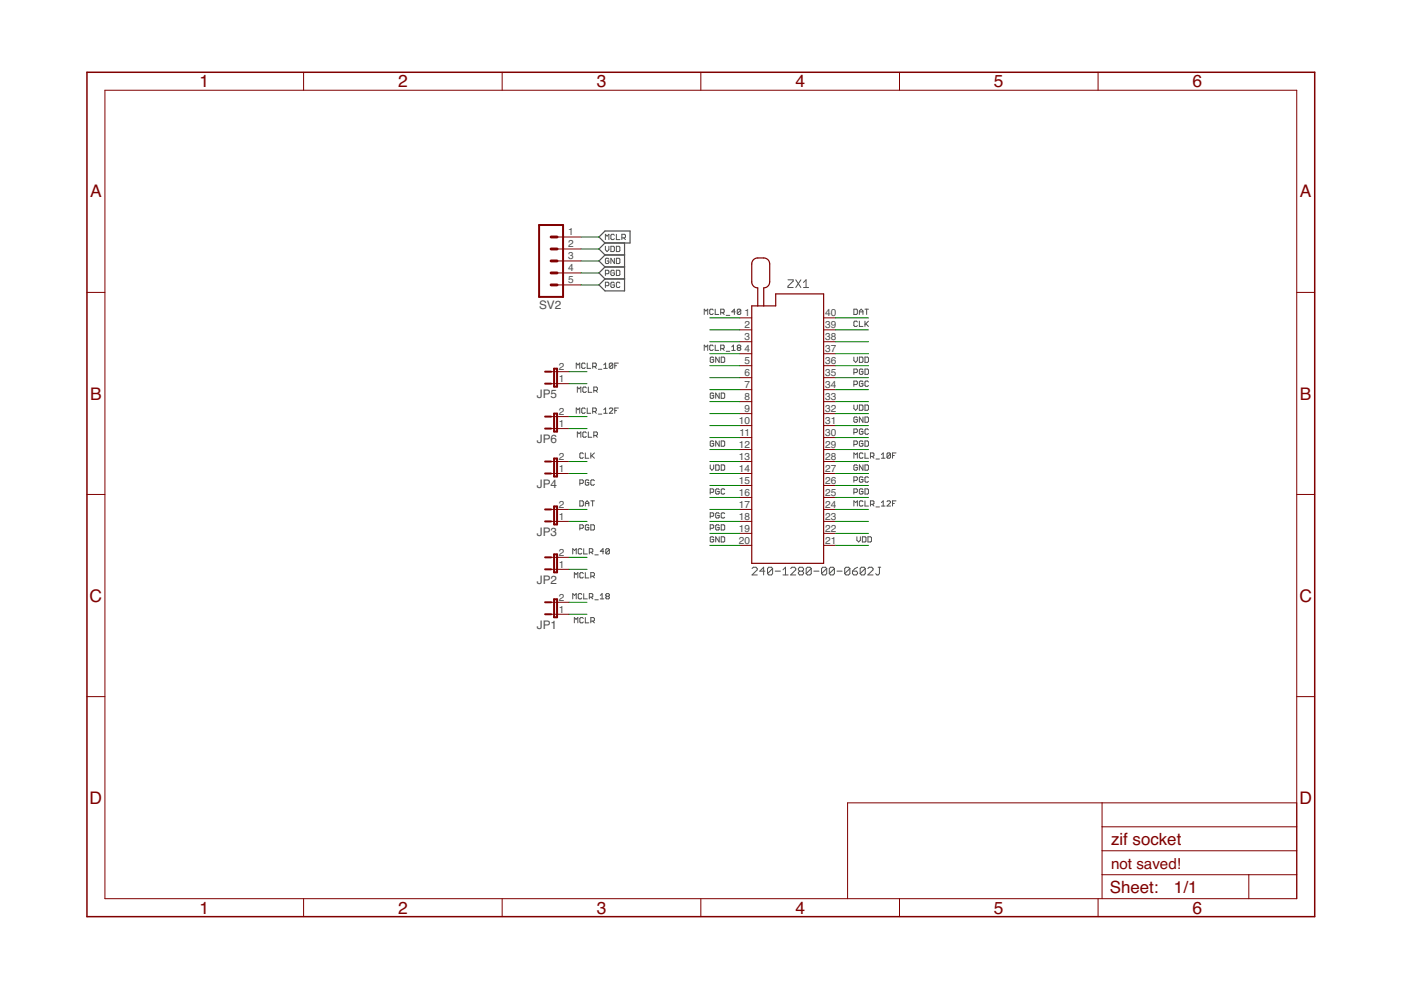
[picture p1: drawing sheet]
<?xml version="1.0" encoding="utf-8"?>
<!DOCTYPE eagle SYSTEM "eagle.dtd">
<eagle version="7.6.0">
<drawing>
<settings>
<setting alwaysvectorfont="no"/>
<setting verticaltext="up"/>
</settings>
<grid distance="0.1" unitdist="inch" unit="inch" style="lines" multiple="1" display="no" altdistance="0.01" altunitdist="inch" altunit="inch"/>
<schematic xreflabel="%F%N/%S.%C%R" xrefpart="/%S.%C%R">
<libraries>
<library name="con-3m">
<symbols>
<symbol name="ZIF-40">
<wire x1="-7.62" y1="25.4" x2="-7.62" y2="-29.21" width="0.254" layer="94"/>
<wire x1="-7.62" y1="-29.21" x2="7.62" y2="-29.21" width="0.254" layer="94"/>
<wire x1="7.62" y1="-29.21" x2="7.62" y2="27.94" width="0.254" layer="94"/>
<wire x1="7.62" y1="27.94" x2="-2.54" y2="27.94" width="0.254" layer="94"/>
<wire x1="-2.54" y1="27.94" x2="-2.54" y2="25.4" width="0.254" layer="94"/>
<wire x1="-2.54" y1="25.4" x2="-5.08" y2="25.4" width="0.254" layer="94"/>
<wire x1="-5.08" y1="25.4" x2="-6.35" y2="25.4" width="0.254" layer="94"/>
<wire x1="-6.35" y1="25.4" x2="-7.62" y2="25.4" width="0.254" layer="94"/>
<wire x1="-6.35" y1="25.4" x2="-6.35" y2="29.21" width="0.254" layer="94"/>
<wire x1="-6.35" y1="29.21" x2="-7.62" y2="30.48" width="0.254" layer="94" curve="-90"/>
<wire x1="-7.62" y1="30.48" x2="-7.62" y2="34.29" width="0.254" layer="94"/>
<wire x1="-7.62" y1="34.29" x2="-6.35" y2="35.56" width="0.254" layer="94" curve="-90"/>
<wire x1="-6.35" y1="35.56" x2="-5.08" y2="35.56" width="0.254" layer="94"/>
<wire x1="-5.08" y1="35.56" x2="-3.81" y2="34.29" width="0.254" layer="94" curve="-90"/>
<wire x1="-3.81" y1="34.29" x2="-3.81" y2="30.48" width="0.254" layer="94"/>
<wire x1="-3.81" y1="30.48" x2="-5.08" y2="29.21" width="0.254" layer="94" curve="-90"/>
<wire x1="-5.08" y1="29.21" x2="-5.08" y2="25.4" width="0.254" layer="94"/>
<text x="0" y="29.21" size="1.778" layer="95" font="vector">&gt;NAME</text>
<text x="-7.62" y="-31.75" size="1.778" layer="96" font="vector">&gt;VALUE</text>
<pin name="1" x="-10.16" y="22.86" visible="pad" length="short" direction="pas"/>
<pin name="2" x="-10.16" y="20.32" visible="pad" length="short" direction="pas"/>
<pin name="3" x="-10.16" y="17.78" visible="pad" length="short" direction="pas"/>
<pin name="4" x="-10.16" y="15.24" visible="pad" length="short" direction="pas"/>
<pin name="5" x="-10.16" y="12.7" visible="pad" length="short" direction="pas"/>
<pin name="6" x="-10.16" y="10.16" visible="pad" length="short" direction="pas"/>
<pin name="7" x="-10.16" y="7.62" visible="pad" length="short" direction="pas"/>
<pin name="8" x="-10.16" y="5.08" visible="pad" length="short" direction="pas"/>
<pin name="9" x="-10.16" y="2.54" visible="pad" length="short" direction="pas"/>
<pin name="10" x="-10.16" y="0" visible="pad" length="short" direction="pas"/>
<pin name="11" x="-10.16" y="-2.54" visible="pad" length="short" direction="pas"/>
<pin name="12" x="-10.16" y="-5.08" visible="pad" length="short" direction="pas"/>
<pin name="13" x="-10.16" y="-7.62" visible="pad" length="short" direction="pas"/>
<pin name="14" x="-10.16" y="-10.16" visible="pad" length="short" direction="pas"/>
<pin name="15" x="-10.16" y="-12.7" visible="pad" length="short" direction="pas"/>
<pin name="16" x="-10.16" y="-15.24" visible="pad" length="short" direction="pas"/>
<pin name="17" x="-10.16" y="-17.78" visible="pad" length="short" direction="pas"/>
<pin name="18" x="-10.16" y="-20.32" visible="pad" length="short" direction="pas"/>
<pin name="19" x="-10.16" y="-22.86" visible="pad" length="short" direction="pas"/>
<pin name="20" x="-10.16" y="-25.4" visible="pad" length="short" direction="pas"/>
<pin name="21" x="10.16" y="-25.4" visible="pad" length="short" direction="pas" rot="R180"/>
<pin name="22" x="10.16" y="-22.86" visible="pad" length="short" direction="pas" rot="R180"/>
<pin name="23" x="10.16" y="-20.32" visible="pad" length="short" direction="pas" rot="R180"/>
<pin name="24" x="10.16" y="-17.78" visible="pad" length="short" direction="pas" rot="R180"/>
<pin name="25" x="10.16" y="-15.24" visible="pad" length="short" direction="pas" rot="R180"/>
<pin name="26" x="10.16" y="-12.7" visible="pad" length="short" direction="pas" rot="R180"/>
<pin name="27" x="10.16" y="-10.16" visible="pad" length="short" direction="pas" rot="R180"/>
<pin name="28" x="10.16" y="-7.62" visible="pad" length="short" direction="pas" rot="R180"/>
<pin name="29" x="10.16" y="-5.08" visible="pad" length="short" direction="pas" rot="R180"/>
<pin name="30" x="10.16" y="-2.54" visible="pad" length="short" direction="pas" rot="R180"/>
<pin name="31" x="10.16" y="0" visible="pad" length="short" direction="pas" rot="R180"/>
<pin name="32" x="10.16" y="2.54" visible="pad" length="short" direction="pas" rot="R180"/>
<pin name="33" x="10.16" y="5.08" visible="pad" length="short" direction="pas" rot="R180"/>
<pin name="34" x="10.16" y="7.62" visible="pad" length="short" direction="pas" rot="R180"/>
<pin name="35" x="10.16" y="10.16" visible="pad" length="short" direction="pas" rot="R180"/>
<pin name="36" x="10.16" y="12.7" visible="pad" length="short" direction="pas" rot="R180"/>
<pin name="37" x="10.16" y="15.24" visible="pad" length="short" direction="pas" rot="R180"/>
<pin name="38" x="10.16" y="17.78" visible="pad" length="short" direction="pas" rot="R180"/>
<pin name="39" x="10.16" y="20.32" visible="pad" length="short" direction="pas" rot="R180"/>
<pin name="40" x="10.16" y="22.86" visible="pad" length="short" direction="pas" rot="R180"/>
</symbol>
</symbols>
<devicesets>
<deviceset name="240-?-00-0602J" prefix="ZX">
<gates>
<gate name="G$1" symbol="ZIF-40" x="0" y="0"/>
</gates>
<devices>
<device name="1280" package="240-1280-00-0602J">
<connects>
<connect gate="G$1" pin="1" pad="1"/>
<connect gate="G$1" pin="10" pad="10"/>
<connect gate="G$1" pin="11" pad="11"/>
<connect gate="G$1" pin="12" pad="12"/>
<connect gate="G$1" pin="13" pad="13"/>
<connect gate="G$1" pin="14" pad="14"/>
<connect gate="G$1" pin="15" pad="15"/>
<connect gate="G$1" pin="16" pad="16"/>
<connect gate="G$1" pin="17" pad="17"/>
<connect gate="G$1" pin="18" pad="18"/>
<connect gate="G$1" pin="19" pad="19"/>
<connect gate="G$1" pin="2" pad="2"/>
<connect gate="G$1" pin="20" pad="20"/>
<connect gate="G$1" pin="21" pad="21"/>
<connect gate="G$1" pin="22" pad="22"/>
<connect gate="G$1" pin="23" pad="23"/>
<connect gate="G$1" pin="24" pad="24"/>
<connect gate="G$1" pin="25" pad="25"/>
<connect gate="G$1" pin="26" pad="26"/>
<connect gate="G$1" pin="27" pad="27"/>
<connect gate="G$1" pin="28" pad="28"/>
<connect gate="G$1" pin="29" pad="29"/>
<connect gate="G$1" pin="3" pad="3"/>
<connect gate="G$1" pin="30" pad="30"/>
<connect gate="G$1" pin="31" pad="31"/>
<connect gate="G$1" pin="32" pad="32"/>
<connect gate="G$1" pin="33" pad="33"/>
<connect gate="G$1" pin="34" pad="34"/>
<connect gate="G$1" pin="35" pad="35"/>
<connect gate="G$1" pin="36" pad="36"/>
<connect gate="G$1" pin="37" pad="37"/>
<connect gate="G$1" pin="38" pad="38"/>
<connect gate="G$1" pin="39" pad="39"/>
<connect gate="G$1" pin="4" pad="4"/>
<connect gate="G$1" pin="40" pad="40"/>
<connect gate="G$1" pin="5" pad="5"/>
<connect gate="G$1" pin="6" pad="6"/>
<connect gate="G$1" pin="7" pad="7"/>
<connect gate="G$1" pin="8" pad="8"/>
<connect gate="G$1" pin="9" pad="9"/>
</connects>
<technologies>
<technology name=""/>
</technologies>
</device>
<device name="3639" package="240-3639-00-0602J">
<connects>
<connect gate="G$1" pin="1" pad="1"/>
<connect gate="G$1" pin="10" pad="10"/>
<connect gate="G$1" pin="11" pad="11"/>
<connect gate="G$1" pin="12" pad="12"/>
<connect gate="G$1" pin="13" pad="13"/>
<connect gate="G$1" pin="14" pad="14"/>
<connect gate="G$1" pin="15" pad="15"/>
<connect gate="G$1" pin="16" pad="16"/>
<connect gate="G$1" pin="17" pad="17"/>
<connect gate="G$1" pin="18" pad="18"/>
<connect gate="G$1" pin="19" pad="19"/>
<connect gate="G$1" pin="2" pad="2"/>
<connect gate="G$1" pin="20" pad="20"/>
<connect gate="G$1" pin="21" pad="21"/>
<connect gate="G$1" pin="22" pad="22"/>
<connect gate="G$1" pin="23" pad="23"/>
<connect gate="G$1" pin="24" pad="24"/>
<connect gate="G$1" pin="25" pad="25"/>
<connect gate="G$1" pin="26" pad="26"/>
<connect gate="G$1" pin="27" pad="27"/>
<connect gate="G$1" pin="28" pad="28"/>
<connect gate="G$1" pin="29" pad="29"/>
<connect gate="G$1" pin="3" pad="3"/>
<connect gate="G$1" pin="30" pad="30"/>
<connect gate="G$1" pin="31" pad="31"/>
<connect gate="G$1" pin="32" pad="32"/>
<connect gate="G$1" pin="33" pad="33"/>
<connect gate="G$1" pin="34" pad="34"/>
<connect gate="G$1" pin="35" pad="35"/>
<connect gate="G$1" pin="36" pad="36"/>
<connect gate="G$1" pin="37" pad="37"/>
<connect gate="G$1" pin="38" pad="38"/>
<connect gate="G$1" pin="39" pad="39"/>
<connect gate="G$1" pin="4" pad="4"/>
<connect gate="G$1" pin="40" pad="40"/>
<connect gate="G$1" pin="5" pad="5"/>
<connect gate="G$1" pin="6" pad="6"/>
<connect gate="G$1" pin="7" pad="7"/>
<connect gate="G$1" pin="8" pad="8"/>
<connect gate="G$1" pin="9" pad="9"/>
</connects>
<technologies>
<technology name=""/>
</technologies>
</device>
</devices>
</deviceset>
</devicesets>
</library>
<library name="jumper">
<symbols>
<symbol name="JP2E">
<wire x1="0" y1="0" x2="0" y2="1.27" width="0.1524" layer="94"/>
<wire x1="0" y1="2.54" x2="0" y2="1.27" width="0.4064" layer="94"/>
<wire x1="2.54" y1="0" x2="2.54" y2="1.27" width="0.1524" layer="94"/>
<wire x1="2.54" y1="2.54" x2="2.54" y2="1.27" width="0.4064" layer="94"/>
<wire x1="-0.635" y1="0" x2="3.175" y2="0" width="0.4064" layer="94"/>
<wire x1="3.175" y1="0" x2="3.175" y2="0.635" width="0.4064" layer="94"/>
<wire x1="3.175" y1="0.635" x2="-0.635" y2="0.635" width="0.4064" layer="94"/>
<wire x1="-0.635" y1="0.635" x2="-0.635" y2="0" width="0.4064" layer="94"/>
<text x="-1.27" y="0" size="1.778" layer="95" rot="R90">&gt;NAME</text>
<text x="5.715" y="0" size="1.778" layer="96" rot="R90">&gt;VALUE</text>
<pin name="1" x="0" y="-2.54" visible="pad" length="short" direction="pas" rot="R90"/>
<pin name="2" x="2.54" y="-2.54" visible="pad" length="short" direction="pas" rot="R90"/>
</symbol>
</symbols>
<devicesets>
<deviceset name="JP1E" prefix="JP" uservalue="yes">
<gates>
<gate name="A" symbol="JP2E" x="2.54" y="0"/>
</gates>
<devices>
<device name="" package="JP1">
<connects>
<connect gate="A" pin="1" pad="1"/>
<connect gate="A" pin="2" pad="2"/>
</connects>
<technologies>
<technology name=""/>
</technologies>
</device>
</devices>
</deviceset>
</devicesets>
</library>
<library name="con-lstb">
<symbols>
<symbol name="MA05-1">
<wire x1="3.81" y1="-7.62" x2="-1.27" y2="-7.62" width="0.4064" layer="94"/>
<wire x1="1.27" y1="0" x2="2.54" y2="0" width="0.6096" layer="94"/>
<wire x1="1.27" y1="-2.54" x2="2.54" y2="-2.54" width="0.6096" layer="94"/>
<wire x1="1.27" y1="-5.08" x2="2.54" y2="-5.08" width="0.6096" layer="94"/>
<wire x1="-1.27" y1="7.62" x2="-1.27" y2="-7.62" width="0.4064" layer="94"/>
<wire x1="3.81" y1="-7.62" x2="3.81" y2="7.62" width="0.4064" layer="94"/>
<wire x1="-1.27" y1="7.62" x2="3.81" y2="7.62" width="0.4064" layer="94"/>
<wire x1="1.27" y1="5.08" x2="2.54" y2="5.08" width="0.6096" layer="94"/>
<wire x1="1.27" y1="2.54" x2="2.54" y2="2.54" width="0.6096" layer="94"/>
<text x="-1.27" y="-10.16" size="1.778" layer="96">&gt;VALUE</text>
<text x="-1.27" y="8.382" size="1.778" layer="95">&gt;NAME</text>
<pin name="1" x="7.62" y="-5.08" visible="pad" length="middle" direction="pas" swaplevel="1" rot="R180"/>
<pin name="2" x="7.62" y="-2.54" visible="pad" length="middle" direction="pas" swaplevel="1" rot="R180"/>
<pin name="3" x="7.62" y="0" visible="pad" length="middle" direction="pas" swaplevel="1" rot="R180"/>
<pin name="4" x="7.62" y="2.54" visible="pad" length="middle" direction="pas" swaplevel="1" rot="R180"/>
<pin name="5" x="7.62" y="5.08" visible="pad" length="middle" direction="pas" swaplevel="1" rot="R180"/>
</symbol>
</symbols>
<devicesets>
<deviceset name="MA05-1" prefix="SV" uservalue="yes">
<gates>
<gate name="G$1" symbol="MA05-1" x="0" y="0"/>
</gates>
<devices>
<device name="" package="MA05-1">
<connects>
<connect gate="G$1" pin="1" pad="1"/>
<connect gate="G$1" pin="2" pad="2"/>
<connect gate="G$1" pin="3" pad="3"/>
<connect gate="G$1" pin="4" pad="4"/>
<connect gate="G$1" pin="5" pad="5"/>
</connects>
<technologies>
<technology name="">
<attribute name="MF" value="" constant="no"/>
<attribute name="MPN" value="" constant="no"/>
<attribute name="OC_FARNELL" value="unknown" constant="no"/>
<attribute name="OC_NEWARK" value="unknown" constant="no"/>
</technology>
</technologies>
</device>
</devices>
</deviceset>
</devicesets>
</library>
<library name="frames">
<symbols>
<symbol name="A4L-LOC">
<wire x1="256.54" y1="3.81" x2="256.54" y2="8.89" width="0.1016" layer="94"/>
<wire x1="256.54" y1="8.89" x2="256.54" y2="13.97" width="0.1016" layer="94"/>
<wire x1="256.54" y1="13.97" x2="256.54" y2="19.05" width="0.1016" layer="94"/>
<wire x1="256.54" y1="19.05" x2="256.54" y2="24.13" width="0.1016" layer="94"/>
<wire x1="161.29" y1="3.81" x2="161.29" y2="24.13" width="0.1016" layer="94"/>
<wire x1="161.29" y1="24.13" x2="215.265" y2="24.13" width="0.1016" layer="94"/>
<wire x1="215.265" y1="24.13" x2="256.54" y2="24.13" width="0.1016" layer="94"/>
<wire x1="246.38" y1="3.81" x2="246.38" y2="8.89" width="0.1016" layer="94"/>
<wire x1="246.38" y1="8.89" x2="256.54" y2="8.89" width="0.1016" layer="94"/>
<wire x1="246.38" y1="8.89" x2="215.265" y2="8.89" width="0.1016" layer="94"/>
<wire x1="215.265" y1="8.89" x2="215.265" y2="3.81" width="0.1016" layer="94"/>
<wire x1="215.265" y1="8.89" x2="215.265" y2="13.97" width="0.1016" layer="94"/>
<wire x1="215.265" y1="13.97" x2="256.54" y2="13.97" width="0.1016" layer="94"/>
<wire x1="215.265" y1="13.97" x2="215.265" y2="19.05" width="0.1016" layer="94"/>
<wire x1="215.265" y1="19.05" x2="256.54" y2="19.05" width="0.1016" layer="94"/>
<wire x1="215.265" y1="19.05" x2="215.265" y2="24.13" width="0.1016" layer="94"/>
<text x="217.17" y="15.24" size="2.54" layer="94">&gt;DRAWING_NAME</text>
<text x="217.17" y="10.16" size="2.286" layer="94">&gt;LAST_DATE_TIME</text>
<text x="230.505" y="5.08" size="2.54" layer="94">&gt;SHEET</text>
<text x="216.916" y="4.953" size="2.54" layer="94">Sheet:</text>
<frame x1="0" y1="0" x2="260.35" y2="179.07" columns="6" rows="4" layer="94"/>
</symbol>
</symbols>
<devicesets>
<deviceset name="A4L-LOC" prefix="FRAME" uservalue="yes">
<gates>
<gate name="G$1" symbol="A4L-LOC" x="0" y="0"/>
</gates>
<devices>
<device name="">
<technologies>
<technology name=""/>
</technologies>
</device>
</devices>
</deviceset>
</devicesets>
</library>
</libraries>
<attributes>
</attributes>
<variantdefs>
</variantdefs>
<classes>
<class number="0" name="default" width="0" drill="0">
</class>
</classes>
<parts>
<part name="ZX1" library="con-3m" deviceset="240-?-00-0602J" device="1280"/>
<part name="JP1" library="jumper" deviceset="JP1E" device=""/>
<part name="JP2" library="jumper" deviceset="JP1E" device=""/>
<part name="JP3" library="jumper" deviceset="JP1E" device=""/>
<part name="JP4" library="jumper" deviceset="JP1E" device=""/>
<part name="JP5" library="jumper" deviceset="JP1E" device=""/>
<part name="JP6" library="jumper" deviceset="JP1E" device=""/>
<part name="SV2" library="con-lstb" deviceset="MA05-1" device=""/>
<part name="FRAME1" library="frames" deviceset="A4L-LOC" device=""/>
</parts>
<sheets>
<sheet>
<plain>
</plain>
<instances>
<instance part="ZX1" gate="G$1" x="148.59" y="104.14"/>
<instance part="JP1" gate="A" x="99.695" y="64.135" rot="R90"/>
<instance part="JP2" gate="A" x="99.695" y="73.66" rot="R90"/>
<instance part="JP3" gate="A" x="99.695" y="83.82" rot="R90"/>
<instance part="JP4" gate="A" x="99.695" y="93.98" rot="R90"/>
<instance part="JP5" gate="A" x="99.695" y="113.03" rot="R90"/>
<instance part="JP6" gate="A" x="99.695" y="103.505" rot="R90"/>
<instance part="SV2" gate="G$1" x="97.155" y="139.065" rot="MR180"/>
<instance part="FRAME1" gate="G$1" x="0" y="0"/>
</instances>
<busses>
</busses>
<nets>
<net name="GND" class="0">
<segment>
<wire x1="158.75" y1="104.14" x2="165.735" y2="104.14" width="0.1524" layer="91"/>
<label x="162.56" y="104.775" size="1.27" layer="95" font="vector" ratio="11"/>
<pinref part="ZX1" gate="G$1" pin="31"/>
</segment>
<segment>
<wire x1="158.75" y1="93.98" x2="165.735" y2="93.98" width="0.1524" layer="91"/>
<label x="162.56" y="94.615" size="1.27" layer="95" font="vector" ratio="11"/>
<pinref part="ZX1" gate="G$1" pin="27"/>
</segment>
<segment>
<wire x1="138.43" y1="78.74" x2="132.08" y2="78.74" width="0.1524" layer="91"/>
<label x="132.08" y="79.375" size="1.27" layer="95" font="vector" ratio="11"/>
<pinref part="ZX1" gate="G$1" pin="20"/>
</segment>
<segment>
<wire x1="138.43" y1="99.06" x2="132.08" y2="99.06" width="0.1524" layer="91"/>
<label x="132.08" y="99.695" size="1.27" layer="95" font="vector" ratio="11"/>
<pinref part="ZX1" gate="G$1" pin="12"/>
</segment>
<segment>
<wire x1="138.43" y1="109.22" x2="132.08" y2="109.22" width="0.1524" layer="91"/>
<wire x1="108.585" y1="139.065" x2="104.775" y2="139.065" width="0.1524" layer="91"/>
<label x="132.08" y="109.855" size="1.27" layer="95" font="vector" ratio="11"/>
<label x="108.585" y="139.065" size="1.27" layer="95" font="vector" ratio="11" xref="yes"/>
<pinref part="ZX1" gate="G$1" pin="8"/>
<pinref part="SV2" gate="G$1" pin="3"/>
</segment>
<segment>
<wire x1="138.43" y1="116.84" x2="132.08" y2="116.84" width="0.1524" layer="91"/>
<label x="132.08" y="117.475" size="1.27" layer="95" font="vector" ratio="11"/>
<pinref part="ZX1" gate="G$1" pin="5"/>
</segment>
</net>
<net name="MCLR" class="0">
<segment>
<wire x1="102.235" y1="64.135" x2="106.045" y2="64.135" width="0.1524" layer="91"/>
<label x="107.95" y="63.5" size="1.27" layer="95" font="vector" ratio="11" rot="R180"/>
<pinref part="JP1" gate="A" pin="1"/>
</segment>
<segment>
<wire x1="102.235" y1="73.66" x2="106.045" y2="73.66" width="0.1524" layer="91"/>
<label x="107.95" y="73.025" size="1.27" layer="95" font="vector" ratio="11" rot="R180"/>
<pinref part="JP2" gate="A" pin="1"/>
</segment>
<segment>
<wire x1="102.235" y1="103.505" x2="106.045" y2="103.505" width="0.1524" layer="91"/>
<wire x1="104.775" y1="144.145" x2="108.585" y2="144.145" width="0.1524" layer="91"/>
<label x="108.585" y="102.87" size="1.27" layer="95" font="vector" ratio="11" rot="R180"/>
<label x="108.585" y="144.145" size="1.27" layer="95" font="vector" ratio="11" xref="yes"/>
<pinref part="JP6" gate="A" pin="1"/>
<pinref part="SV2" gate="G$1" pin="1"/>
</segment>
<segment>
<wire x1="102.235" y1="113.03" x2="106.045" y2="113.03" width="0.1524" layer="91"/>
<label x="108.585" y="112.395" size="1.27" layer="95" font="vector" ratio="11" rot="R180"/>
<pinref part="JP5" gate="A" pin="1"/>
</segment>
</net>
<net name="VDD" class="0">
<segment>
<wire x1="158.75" y1="116.84" x2="165.735" y2="116.84" width="0.1524" layer="91"/>
<label x="162.56" y="117.475" size="1.27" layer="95" font="vector" ratio="11"/>
<pinref part="ZX1" gate="G$1" pin="36"/>
</segment>
<segment>
<wire x1="158.75" y1="106.68" x2="165.735" y2="106.68" width="0.1524" layer="91"/>
<label x="162.56" y="107.315" size="1.27" layer="95" font="vector" ratio="11"/>
<pinref part="ZX1" gate="G$1" pin="32"/>
</segment>
<segment>
<wire x1="138.43" y1="93.98" x2="132.08" y2="93.98" width="0.1524" layer="91"/>
<wire x1="108.585" y1="141.605" x2="104.775" y2="141.605" width="0.1524" layer="91"/>
<label x="132.08" y="94.615" size="1.27" layer="95" font="vector" ratio="11"/>
<label x="108.585" y="141.605" size="1.27" layer="95" font="vector" ratio="11" xref="yes"/>
<pinref part="ZX1" gate="G$1" pin="14"/>
<pinref part="SV2" gate="G$1" pin="2"/>
</segment>
<segment>
<wire x1="158.75" y1="78.74" x2="165.735" y2="78.74" width="0.1524" layer="91"/>
<label x="163.195" y="79.375" size="1.27" layer="95" font="vector" ratio="11"/>
<pinref part="ZX1" gate="G$1" pin="21"/>
</segment>
</net>
<net name="PGC" class="0">
<segment>
<wire x1="102.235" y1="93.98" x2="106.045" y2="93.98" width="0.1524" layer="91"/>
<label x="107.95" y="92.71" size="1.27" layer="95" font="vector" ratio="11" rot="R180"/>
<pinref part="JP4" gate="A" pin="1"/>
</segment>
<segment>
<wire x1="158.75" y1="111.76" x2="165.735" y2="111.76" width="0.1524" layer="91"/>
<label x="162.56" y="112.395" size="1.27" layer="95" font="vector" ratio="11"/>
<pinref part="ZX1" gate="G$1" pin="34"/>
</segment>
<segment>
<wire x1="158.75" y1="101.6" x2="165.735" y2="101.6" width="0.1524" layer="91"/>
<label x="162.56" y="102.235" size="1.27" layer="95" font="vector" ratio="11"/>
<pinref part="ZX1" gate="G$1" pin="30"/>
</segment>
<segment>
<wire x1="158.75" y1="91.44" x2="165.735" y2="91.44" width="0.1524" layer="91"/>
<label x="162.56" y="92.075" size="1.27" layer="95" font="vector" ratio="11"/>
<pinref part="ZX1" gate="G$1" pin="26"/>
</segment>
<segment>
<wire x1="138.43" y1="88.9" x2="132.08" y2="88.9" width="0.1524" layer="91"/>
<wire x1="108.585" y1="133.985" x2="104.775" y2="133.985" width="0.1524" layer="91"/>
<label x="132.08" y="89.535" size="1.27" layer="95" font="vector" ratio="11"/>
<label x="108.585" y="133.985" size="1.27" layer="95" font="vector" ratio="11" xref="yes"/>
<pinref part="ZX1" gate="G$1" pin="16"/>
<pinref part="SV2" gate="G$1" pin="5"/>
</segment>
<segment>
<wire x1="138.43" y1="83.82" x2="132.08" y2="83.82" width="0.1524" layer="91"/>
<label x="132.08" y="84.455" size="1.27" layer="95" font="vector" ratio="11"/>
<pinref part="ZX1" gate="G$1" pin="18"/>
</segment>
</net>
<net name="PGD" class="0">
<segment>
<wire x1="102.235" y1="83.82" x2="106.045" y2="83.82" width="0.1524" layer="91"/>
<label x="107.95" y="83.185" size="1.27" layer="95" font="vector" ratio="11" rot="R180"/>
<pinref part="JP3" gate="A" pin="1"/>
</segment>
<segment>
<wire x1="158.75" y1="88.9" x2="165.735" y2="88.9" width="0.1524" layer="91"/>
<label x="162.56" y="89.535" size="1.27" layer="95" font="vector" ratio="11"/>
<pinref part="ZX1" gate="G$1" pin="25"/>
</segment>
<segment>
<wire x1="158.75" y1="99.06" x2="165.735" y2="99.06" width="0.1524" layer="91"/>
<label x="162.56" y="99.695" size="1.27" layer="95" font="vector" ratio="11"/>
<pinref part="ZX1" gate="G$1" pin="29"/>
</segment>
<segment>
<wire x1="158.75" y1="114.3" x2="165.735" y2="114.3" width="0.1524" layer="91"/>
<label x="162.56" y="114.935" size="1.27" layer="95" font="vector" ratio="11"/>
<pinref part="ZX1" gate="G$1" pin="35"/>
</segment>
<segment>
<wire x1="138.43" y1="81.28" x2="132.08" y2="81.28" width="0.1524" layer="91"/>
<wire x1="108.585" y1="136.525" x2="104.775" y2="136.525" width="0.1524" layer="91"/>
<label x="132.08" y="81.915" size="1.27" layer="95" font="vector" ratio="11"/>
<label x="108.585" y="136.525" size="1.27" layer="95" font="vector" ratio="11" xref="yes"/>
<pinref part="ZX1" gate="G$1" pin="19"/>
<pinref part="SV2" gate="G$1" pin="4"/>
</segment>
</net>
<net name="N$3" class="0">
<segment>
<wire x1="138.43" y1="124.46" x2="132.08" y2="124.46" width="0.1524" layer="91"/>
<pinref part="ZX1" gate="G$1" pin="2"/>
</segment>
</net>
<net name="N$17" class="0">
<segment>
<wire x1="138.43" y1="121.92" x2="132.08" y2="121.92" width="0.1524" layer="91"/>
<pinref part="ZX1" gate="G$1" pin="3"/>
</segment>
</net>
<net name="N$20" class="0">
<segment>
<wire x1="138.43" y1="114.3" x2="132.08" y2="114.3" width="0.1524" layer="91"/>
<pinref part="ZX1" gate="G$1" pin="6"/>
</segment>
</net>
<net name="N$21" class="0">
<segment>
<wire x1="138.43" y1="111.76" x2="132.08" y2="111.76" width="0.1524" layer="91"/>
<pinref part="ZX1" gate="G$1" pin="7"/>
</segment>
</net>
<net name="N$23" class="0">
<segment>
<wire x1="138.43" y1="106.68" x2="132.08" y2="106.68" width="0.1524" layer="91"/>
<pinref part="ZX1" gate="G$1" pin="9"/>
</segment>
</net>
<net name="N$24" class="0">
<segment>
<wire x1="138.43" y1="104.14" x2="132.08" y2="104.14" width="0.1524" layer="91"/>
<pinref part="ZX1" gate="G$1" pin="10"/>
</segment>
</net>
<net name="N$25" class="0">
<segment>
<wire x1="138.43" y1="101.6" x2="132.08" y2="101.6" width="0.1524" layer="91"/>
<pinref part="ZX1" gate="G$1" pin="11"/>
</segment>
</net>
<net name="N$31" class="0">
<segment>
<wire x1="138.43" y1="86.36" x2="132.08" y2="86.36" width="0.1524" layer="91"/>
<pinref part="ZX1" gate="G$1" pin="17"/>
</segment>
</net>
<net name="N$36" class="0">
<segment>
<wire x1="158.75" y1="81.28" x2="165.735" y2="81.28" width="0.1524" layer="91"/>
<pinref part="ZX1" gate="G$1" pin="22"/>
</segment>
</net>
<net name="N$37" class="0">
<segment>
<wire x1="158.75" y1="83.82" x2="165.735" y2="83.82" width="0.1524" layer="91"/>
<pinref part="ZX1" gate="G$1" pin="23"/>
</segment>
</net>
<net name="N$45" class="0">
<segment>
<wire x1="158.75" y1="109.22" x2="165.735" y2="109.22" width="0.1524" layer="91"/>
<pinref part="ZX1" gate="G$1" pin="33"/>
</segment>
</net>
<net name="N$49" class="0">
<segment>
<wire x1="158.75" y1="119.38" x2="165.735" y2="119.38" width="0.1524" layer="91"/>
<pinref part="ZX1" gate="G$1" pin="37"/>
</segment>
</net>
<net name="N$50" class="0">
<segment>
<wire x1="158.75" y1="121.92" x2="165.735" y2="121.92" width="0.1524" layer="91"/>
<pinref part="ZX1" gate="G$1" pin="38"/>
</segment>
</net>
<net name="DAT" class="0">
<segment>
<wire x1="102.235" y1="86.36" x2="106.045" y2="86.36" width="0.1524" layer="91"/>
<label x="107.95" y="88.265" size="1.27" layer="95" font="vector" ratio="11" rot="R180"/>
<pinref part="JP3" gate="A" pin="2"/>
</segment>
<segment>
<wire x1="158.75" y1="127" x2="165.735" y2="127" width="0.1524" layer="91"/>
<label x="162.56" y="127.635" size="1.27" layer="95" font="vector" ratio="11"/>
<pinref part="ZX1" gate="G$1" pin="40"/>
</segment>
</net>
<net name="CLK" class="0">
<segment>
<wire x1="102.235" y1="96.52" x2="106.045" y2="96.52" width="0.1524" layer="91"/>
<label x="107.95" y="98.425" size="1.27" layer="95" font="vector" ratio="11" rot="R180"/>
<pinref part="JP4" gate="A" pin="2"/>
</segment>
<segment>
<wire x1="158.75" y1="124.46" x2="165.735" y2="124.46" width="0.1524" layer="91"/>
<label x="162.56" y="125.095" size="1.27" layer="95" font="vector" ratio="11"/>
<pinref part="ZX1" gate="G$1" pin="39"/>
</segment>
</net>
<net name="N$29" class="0">
<segment>
<wire x1="138.43" y1="91.44" x2="132.08" y2="91.44" width="0.1524" layer="91"/>
<pinref part="ZX1" gate="G$1" pin="15"/>
</segment>
</net>
<net name="N$26" class="0">
<segment>
<wire x1="138.43" y1="96.52" x2="132.08" y2="96.52" width="0.1524" layer="91"/>
<pinref part="ZX1" gate="G$1" pin="13"/>
</segment>
</net>
<net name="MCLR_40" class="0">
<segment>
<wire x1="138.43" y1="127" x2="132.08" y2="127" width="0.1524" layer="91"/>
<label x="130.81" y="127.635" size="1.27" layer="95" font="vector" ratio="11"/>
<pinref part="ZX1" gate="G$1" pin="1"/>
</segment>
<segment>
<wire x1="102.235" y1="76.2" x2="106.045" y2="76.2" width="0.1524" layer="91"/>
<label x="111.125" y="78.105" size="1.27" layer="95" font="vector" ratio="11" rot="R180"/>
<pinref part="JP2" gate="A" pin="2"/>
</segment>
</net>
<net name="MCLR_18" class="0">
<segment>
<wire x1="138.43" y1="119.38" x2="132.08" y2="119.38" width="0.1524" layer="91"/>
<label x="130.81" y="120.015" size="1.27" layer="95" font="vector" ratio="11"/>
<pinref part="ZX1" gate="G$1" pin="4"/>
</segment>
<segment>
<wire x1="102.235" y1="66.675" x2="106.045" y2="66.675" width="0.1524" layer="91"/>
<label x="111.125" y="68.58" size="1.27" layer="95" font="vector" ratio="11" rot="R180"/>
<pinref part="JP1" gate="A" pin="2"/>
</segment>
</net>
<net name="MCLR_10F" class="0">
<segment>
<wire x1="102.235" y1="115.57" x2="106.045" y2="115.57" width="0.1524" layer="91"/>
<label x="113.03" y="117.475" size="1.27" layer="95" font="vector" ratio="11" rot="R180"/>
<pinref part="JP5" gate="A" pin="2"/>
</segment>
<segment>
<wire x1="158.75" y1="96.52" x2="165.735" y2="96.52" width="0.1524" layer="91"/>
<label x="162.56" y="97.155" size="1.27" layer="95" font="vector" ratio="11"/>
<pinref part="ZX1" gate="G$1" pin="28"/>
</segment>
</net>
<net name="MCLR_12F" class="0">
<segment>
<wire x1="102.235" y1="106.045" x2="106.045" y2="106.045" width="0.1524" layer="91"/>
<label x="113.03" y="107.95" size="1.27" layer="95" font="vector" ratio="11" rot="R180"/>
<pinref part="JP6" gate="A" pin="2"/>
</segment>
<segment>
<wire x1="158.75" y1="86.36" x2="165.735" y2="86.36" width="0.1524" layer="91"/>
<label x="162.56" y="86.995" size="1.27" layer="95" font="vector" ratio="11"/>
<pinref part="ZX1" gate="G$1" pin="24"/>
</segment>
</net>
</nets>
</sheet>
</sheets>
</schematic>
</drawing>
</eagle>
